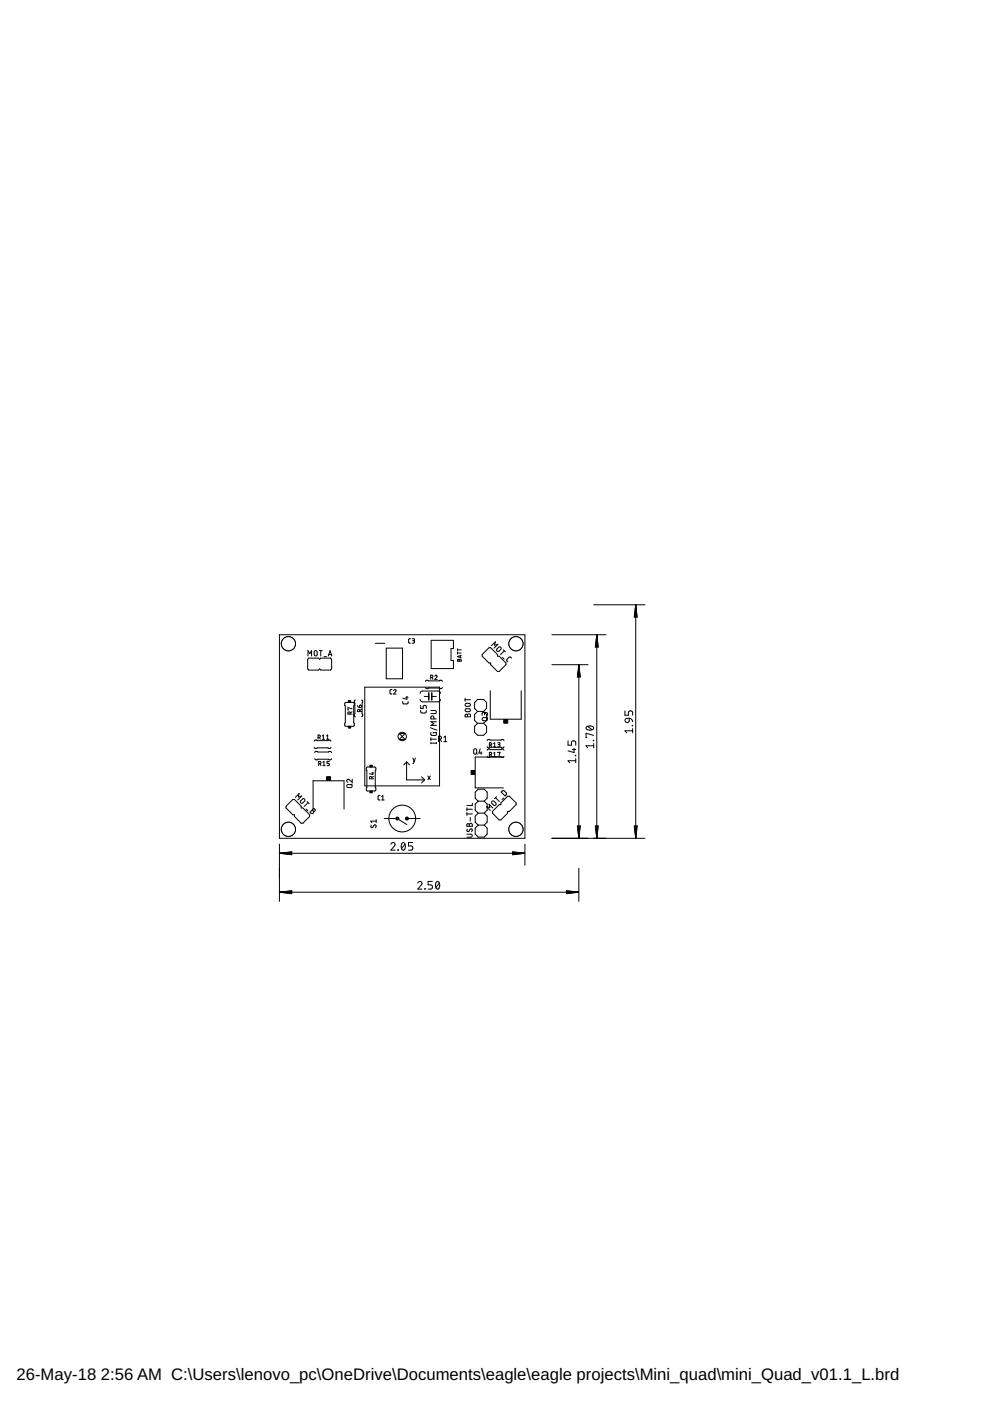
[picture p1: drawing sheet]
<svg xmlns="http://www.w3.org/2000/svg" width="210mm" height="297mm" viewBox="0 0 210 297" stroke-linecap="round" stroke-linejoin="round" font-family="sans-serif">
<g fill="none" stroke="#000" stroke-width=".21">
<path d="M59.2 134.6h52.1v43.1h-52.1zM65.2 139.8l.3-.3h2l.3 .3 .2-.3h2.1l.2 .3v2l-.2 .3h-2.1l-.2-.3-.3 .3h-2l-.3-.3zM65.3 139.1v-1.2l.4 .7 .4-.7v1.2M66.7 138l.3-.1 .2 .2v.8l-.2 .2-.3-.1-.1-.2zM67.7 137.9h.6M68 137.9v1.2M68.7 139.2h.5M69.6 139.1l.4-1.2 .4 1.2M69.7 138.8h.6M79.6 136.4h2M81.9 137.4h3.4v6.5h-3.4zM87 135.4h-.3l-.1 .2 .1 .6 .3 .2"/>
<path d="M87.4 135.4l.5 .1-.1 .3h-.3M87.7 135.8l.2 .1v.3l-.5 .2M96.1 135.8h-4.7v6h4.7M96.1 135.8v1.7h-.5v2.5h.5v1.8M97 137.5v.5M97 138.2v.5M97 138.5h.8M97 137.8h.8M97 139.9l.3-.1v.2l.2-.2h.2l.1 .4h-.8zM97.3 140v.2M97.6 139v.4M97.8 138.9l-.8 .3 .8 .3"/>
<path d="M102.2 138.8l1.5-1.5h.3l1.5 1.5v.3h.3l1.5 1.5v.3l-1.5 1.5h-.3l-1.5-1.5v-.3h-.3l-1.5-1.5zM104.2 136.9l.8-.8-.2 .7 .8-.2-.8 .8M105.4 137.6l.5-.4h.2l.2 .2-.6 .7-.4-.1zM106.5 139.4l.4 .3M106.7 137.8l.5 .4M106.9 138l-.8 .8M108.5 139.5l-.5-.2-.5 .5-.1 .3 .3 .2M117 134.6h11.5M125.9 128.2h10.8M126.5 134.6v43.1M126.5 134.6l.4 2.6h-.7zM126.5 134.6l-.1 2.6"/>
<path d="M126.5 134.6l.2 2.6M126.5 134.6l-.2 2.6M126.5 134.6l.3 2.6M134.8 128.3v49.4M134.8 128.3l.3 2.5h-.6zM134.8 128.3l-.2 2.5M134.8 128.3l.1 2.5M134.8 128.3l-.3 2.5M134.8 128.3l.2 2.5M66.6 158.4l.3 .3 .3-.1h2.3l.4 .1 .3-.3M66.6 157.2l.3-.3 .3 .1h2.3l.4-.1 .3 .3M66.7 159.6l.3-.3 .4 .1h2.3l.3-.1 .3 .3"/>
<path d="M67.4 156.3h.5v-.4h-.5v.8M67.7 156.3l.2 .4M68.3 156.7h.5M68.3 156l.3-.1v.8M69.2 156.7h.5M69.2 156l.3-.1v.8M73.2 149l1.8-.1 .1 .2-.1 4.1 .1 .5-.1 .3h-1.8l-.1-.2zM74.3 151.4l-.1-.4h-.4v.4h.9M74.7 150.3l-.9-.3 .1 .5M74.7 150.9l-.4 .2M75.4 148.4l-.3 .3 .1 .4v2.2l-.1 .4 .3 .3M75.8 149.6l.1 .3 .3 .1"/>
<path d="M76.2 149.6a.26 .26 0 0 1 .5 0 .26 .26 0 0 1-.3 .4h-.2zM76.3 150.9l-.1-.5h-.3l-.1 .5h.9M76.6 148.4l.3 .3-.1 .4v2.2l.1 .4-.3 .3M76.7 150.4l-.4 .2M77.3 145.7h15.9v20.9h-15.9zM83.1 146.2l-.4 .2v.6l.4 .2M83.5 146.4a.26 .26 0 0 1 .3-.2 .26 .26 0 0 1 .1 .4l-.4 .6h.5M84.6 155.5l1.3 1.3h-1.3l1.3-1.3zM85.4 148.7v.5h.2h.8l.1-.5M86 147.8h.5M86.3 147.6v.7l-.9-.3M89.1 148.3l.1 .3 .4 .2h3.3l.4-.2 .1-.3"/>
<path d="M89.1 147l.2-.4 .3-.1h3.4l.4 .5M89.2 150.6v.4l.3 .2h.7l.2-.6M89.2 149.6v.6h.5v-.4a.34 .34 0 0 1 .4-.2 .34 .34 0 0 1 .3 .2v.4M90 147.7h.9M90.2 145.8l.3 .2 .3-.1h2.3l.4 .1 .3-.2M90.2 144.5l.3-.3 .3 .2h2.3l.4-.2 .3 .3M91.2 154.3l1.4 .5M91.3 143.7l.5-.2-.1-.3h-.4v.8M91.4 155.3l.1 .6h.9l.1-.1v-.5h-.6v.2M91.4 150.6h.8l.3 .3-.2 .4h-.9M91.4 157.6h1.1M91.4 156.4v.7"/>
<path d="M91.4 157.4v.3M91.4 156.7h1.1M91.5 147.7h1M91.6 143.7l.2 .3M92 152.4l-.1-.6h-.3l-.2 .2v.4h1.1M92.2 143.4l.3-.2 .1 .1 .1 .2-.5 .5h.5M92.5 157.4v.3M92.5 153h-1.1l.6 .4-.6 .4h1.1M93 156.7l.5-.1 .1-.3-.2-.2h-.4v1.1M93.3 156.7l.3 .5M94.1 156.3l.3-.2v1.1M94.1 157.2h.6"/>
<path d="M98.6 148v.7M98.6 148.4h1.2M98.7 150.4l.9-.1 .1 .3-.3 .3h-.5l-.3-.3zM98.7 151.5l.2-.1 .2 .3 .1-.3h.4l.2 .6h-1.2zM98.8 149.1h.8l.1 .5-.9 .1-.2-.2zM99.1 151.7v.3M100.5 158.8l.3-.1 .2 .2v.8l-.2 .2-.3-.2zM100.9 159.7l.3 .2M101.3 150.8l-.7-.6v-1.3l.7-.6h1.2l.7 .6v1.3l-.7 .6M101.3 153.4l-.7 .6v1.3l.7 .6h1.2l.7-.6v-1.3l-.7-.6M101.3 150.8h1.2M101.3 153.4h1.2"/>
<path d="M101.3 150.8l-.7 .7v1.2l.7 .7M101.8 158.7l-.3 1h.7M102 159.4v.5M102.3 152.3l.7-.2 .3 .2 .1 .2-.2 .3h-.8l-.2-.3zM102.5 150.8l.7 .7v1.2l-.7 .7M102.7 151.4l.1-.3 .3-.1 .2 .2 .1 .5M102.7 151.6l-.1-.5-.2-.1-.2 .2v.5M103.3 157l.2-.2 .4 .1h2.3l.4-.1 .2 .2M103.3 158.3l.2 .3 .4-.2h2.3l.4 .2 .2-.3M103.3 159.1l.2-.3 .4 .1h2.3l.4-.1 .2 .3M103.4 152l-.3 .3M103.8 158l.4-.1v-.3l-.4-.1v.9"/>
<path d="M103.8 160l.4-.1v-.3l-.4-.1v.9M103.9 146.5v6h6.6v-6M104.1 158l.1 .4M104.1 160l.1 .4M104.6 157.7l.3-.2v.9M104.6 159.7l.3-.2v.9M104.6 158.4h.5M105.5 157.5l.5 .1v.2l-.4 .1M105.5 159.6l.5-.1-.2 .9M105.8 157.9l.2 .3-.5 .2M117 140.9h7.7M120.4 157.1v.9h.8v-.6a.46 .46 0 0 1 .4-.3 .46 .46 0 0 1 .5 .3v.6"/>
<path d="M121.3 158.9h.8M121.7 158.6v1l-1.3-.4M122.7 141v36.7M122.7 141l.3 2.5h-.6zM122.7 141l-.1 2.5M122.7 141l.2 2.5M122.7 141l-.2 2.5M122.7 141l.3 2.5M124.4 154.1a1.02 1.02 0 0 1 1.5 .3 .97 .97 0 0 1-1.7 0zM124.6 154l.9 .7M125.8 157l.1 .1zM125.9 158.1h-1.7l.4 .5"/>
<path d="M125.9 157.6v1M125.9 155.9l-1.7-.4v.9h.2M132.5 150.7v.9h.7v-.5a.46 .46 0 0 1 .5-.4 .46 .46 0 0 1 .4 .4v.5M132.6 152.4l.8-.1v.5a.46 .46 0 0 1-.7 .3 .46 .46 0 0 1-.1-.7zM133.4 152.3l.4 .1 .3 .6M134 153.8l.1 .1zM134.1 154.9h-1.6l.4 .5M134.1 154.5v.9M62.1 169.5h.3l1.5 1.4v.4h.3l1.5 1.4v.4l-1.5 1.4h-.3l-1.5-1.4v-.4h-.3l-1.5-1.4v-.4zM62.6 169.1l.8-.8-.2 .7 .8-.2-.9 .8M63.8 169.8l.4-.5 .3 .1 .2 .2-.6 .7-.4-.1zM64.9 171.6l.4 .3"/>
<path d="M65.1 169.9l.5 .5M65.3 170.2l-.8 .8M65.7 172.2l.8-.8 .3 .2v.3l-.4 .1 .1 .2-.1 .3h-.3zM66.2 171.7l.2 .3M66.4 171.5v-6h6.5v6M66.7 160.8l.3 .3 .4-.1h2.3l.3 .1 .3-.3M67.6 161.9l.4-.1v-.3l-.4-.1v.9M67.9 161.9l.2 .4M68.5 161.6l.2-.2v.9M68.5 162.3h.4M69.8 161.4h-.5v.4l.4 .1 .1 .1-.1 .3h-.4M73.6 166.5l.8-.2 .2 .2 .1 .2-.2 .2-.7 .1-.2-.1z"/>
<path d="M74.7 165.2v.7l-.7-.6a.32 .32 0 0 0-.5 .1 .32 .32 0 0 0 .3 .5M74.7 166.2l-.3 .3M77.7 162.7l1.7-.1 .3 .2-.1 4.1 .1 .5-.2 .3h-1.6l-.2-.1zM78.7 174.9l-.1 .4 .3 .2 .4-.5a.31 .31 0 0 1 .5 .1 .31 .31 0 0 1-.2 .4M78.8 164.9l-.1-.2h-.3l-.1 .4h.9M78.8 164.9v.2M78.8 163.9h.4M79 163.7v.5l-.7-.2M79.2 164.6l-.4 .2M79.8 174.1h-1.2l.3 .3M79.8 173.8v.6M80.6 168.7h-.3l-.1 .2v.6l.4 .1"/>
<path d="M80.9 169.6h.5M80.9 168.9l.3-.2v.9M81.5 173.5h2.5M84.4 173.7l1.9 1.1M86.2 161.5v3.9h3.8M86.2 161.5l.6 .7M86.2 161.5l-.6 .7M86.5 173.5h2.6M87.5 160.7l.3 .8M88.1 160.7l-.4 1.2h-.2M89.4 164.7l.6 .7M90 165.4l-.6 .6"/>
<path d="M90.7 164.5l.5 .8M91.2 164.5l-.5 .8M99 176.9h.9l.2 .2-.2 .4h-.9M99 171.3v.6M99 172.3v.6M99 172.6h1.1M99 171.6h1.1M99.1 175.8l-.1 .4 .3 .1 .4-.4a.28 .28 0 0 1 .4-.1 .28 .28 0 0 1 0 .4l-.1 .2M99.1 174.7h.3l.1 .2 .1-.3h.3l.2 .1v.5h-1.1zM99.5 174.9v.3M99.7 173.3v.8M100.1 170.3v.5h-1.1"/>
<path d="M101.4 169.9l-.6-.7v-1.2l.6-.7h1.3l.6 .7v1.2l-.6 .7M101.4 169.9l-.6 .6v1.3l.6 .6M101.4 172.4l-.6 .6v1.3l.6 .6M101.4 174.9l-.6 .7v1.2l.6 .7h1.3l.6-.7v-1.2l-.6-.7M101.4 169.9h1.3M101.4 174.9h1.3M101.4 172.4h1.3M102.7 169.9l.6 .6v1.3l-.6 .6M102.7 172.4l.6 .6v1.3l-.6 .6M103.3 160.3l.2 .3 .4-.1h2.3l.4 .1 .2-.3M104.3 169.9l.2-.1 .3 .1 .4 .5v.2l-.3 .2-.2-.1-.5-.5zM104.5 171.3l-.8-.8 .2 .7-.8-.2 .8 .9"/>
<path d="M104.6 160.4h.5M105.1 169.1l.8 .8M105.3 168.9l-.5 .5M106.5 167.7l.3-.1 .6 .6v.2l-.3 .3-.8-.8zM106.7 160.5h-5.9v6.5h5.9M106.8 169.2l-.4 .3M107.6 168.8h.4l1.4 1.4v.4l-1.4 1.4h-.4v.4l-1.4 1.4h-.4l-1.4-1.4v-.4l1.4-1.4h.4v-.4zM117 177.7h19.7M122 160.1l.1 .1zM122.1 161.3h-1.7l.4 .4M122.1 160.8v.9M122.4 175.1h.6l-.3 2.6z"/>
<path d="M122.5 175.1l.2 2.6M122.6 175.1l.1 2.6M122.9 175.1l-.2 2.6M123 175.1l-.3 2.6M126.2 175.1h.7l-.4 2.6zM126.3 175.1l.2 2.6M126.4 175.1l.1 2.6M126.7 175.1l-.2 2.6M126.8 175.1l-.3 2.6M134.5 175.1h.6l-.3 2.6zM134.5 175.1l.3 2.6M134.6 175.1l.2 2.6"/>
<path d="M134.9 175.1l-.1 2.6M135 175.1l-.2 2.6M59.2 184.1v7M59.3 189.2h63.4M59.3 189.2l2.5-.4v.7zM59.3 189.2l2.5 .1M59.3 189.2l2.5 .2M61.8 189l-2.5 .2M61.8 188.9l-2.5 .3M88.6 187.2a.44 .44 0 0 1 .6-.3 .44 .44 0 0 1 .1 .7l-.7 .9h.9M90.1 188.4l.1 .1zM91.7 186.9h-.9v.7h.5a.46 .46 0 0 1 .4 .5 .46 .46 0 0 1-.4 .4h-.5"/>
<path d="M92.5 187l.3-.1a.95 .95 0 0 1 0 1.6 1.04 1.04 0 0 1-.3-1.5zM93.1 187.2l-.7 1M120.1 188.8l2.6 .4-2.6 .3zM120.1 189l2.6 .2M120.1 188.9l2.6 .3M122.7 189.2l-2.6 .1M122.7 189.2l-2.6 .2M122.7 184.1v7"/>
<circle cx="109.4" cy="136.5" r="1.5"/>
<circle cx="85.3" cy="156.1" r=".89"/>
<circle cx="85.3" cy="173.5" r="2.84"/>
</g>
<path d="M73.9 148.5h.5v.4h-.5zM73.9 154h.5v.4h-.5zM106.8 152.6h.9v.7h-.9zM69.2 164.7h.9v.7h-.9zM78.4 162.2h.5v.4h-.5zM78.4 167.7h.5v.4h-.5zM99.9 163.3h.7v.9h-.7z" fill="#000" stroke="#000" stroke-width=".21"/>
<g fill="#000" stroke="#000" stroke-width=".21">
<path d="M84.1 173.3a.32 .32 0 0 1 .5 .1 .32 .32 0 0 1-.3 .5 .32 .32 0 0 1-.4-.4h.2a.19 .19 0 0 1 .2-.1 .19 .19 0 0 1 .1 .3 .19 .19 0 0 1-.2 0l-.3-.2z" fill-rule="evenodd"/>
<path d="M86.1 173.3a.32 .32 0 0 1 .5 .2 .32 .32 0 0 1-.3 .4 .32 .32 0 0 1-.3-.4h.1a.19 .19 0 0 1 .2-.1 .19 .19 0 0 1 .2 .2 .19 .19 0 0 1-.3 .1l-.2-.2z" fill-rule="evenodd"/>
</g>
<path d="M90.9 146.9v1.5M91.5 146.9v1.5" fill="none" stroke="#000" stroke-width=".32"/>
<circle cx="109.4" cy="136.5" r="1.5" fill="#fff" stroke="#000" stroke-width=".21"/>
<circle cx="109.4" cy="175.8" r="1.5" fill="none" stroke="#000" stroke-width=".21"/>
<circle cx="109.4" cy="175.8" r="1.5" fill="#fff" stroke="#000" stroke-width=".21"/>
<circle cx="61.2" cy="175.8" r="1.5" fill="none" stroke="#000" stroke-width=".21"/>
<circle cx="61.2" cy="175.8" r="1.5" fill="#fff" stroke="#000" stroke-width=".21"/>
<circle cx="61.2" cy="136.5" r="1.5" fill="none" stroke="#000" stroke-width=".21"/>
<circle cx="61.2" cy="136.5" r="1.5" fill="#fff" stroke="#000" stroke-width=".21"/>
<g fill="none" stroke="#000" stroke-width=".21">
<path d="M59.2 179v7M82.9 179a.45 .45 0 0 1 .6-.3 .45 .45 0 0 1 .1 .7l-.7 .9h.9M85.3 178.8l.2-.2a.97 .97 0 0 1 0 1.7 1 1 0 0 1-.2-1.5zM85.9 179l-.7 .9M87.5 178.6h-.9v.8h.6a.45 .45 0 0 1 .3 .4 .45 .45 0 0 1-.3 .5h-.6M111.3 179v4.5M59.3 180.9h51.9M59.3 180.9l2.5-.3v.6zM59.3 180.9l2.5 .1M59.3 180.9l2.5 .3M61.8 180.8l-2.5 .1M61.8 180.7l-2.5 .2"/>
<path d="M84.4 180.2l.1 .1zM108.7 180.6l2.5 .3-2.5 .3zM108.7 180.8l2.5 .1M108.7 180.7l2.5 .2M111.2 180.9l-2.5 .1M111.2 180.9l-2.5 .3"/>
</g>
<g font-size="3.5">
<text x="3.5" y="292.5">26-May-18</text>
<text x="21.4" y="292.5">2:56 AM C:\Users\lenovo_pc\OneDrive\Documents\eagle\eagle projects\Mini_quad\mini_Quad_v01.1_L.brd</text>
</g>
</svg>
